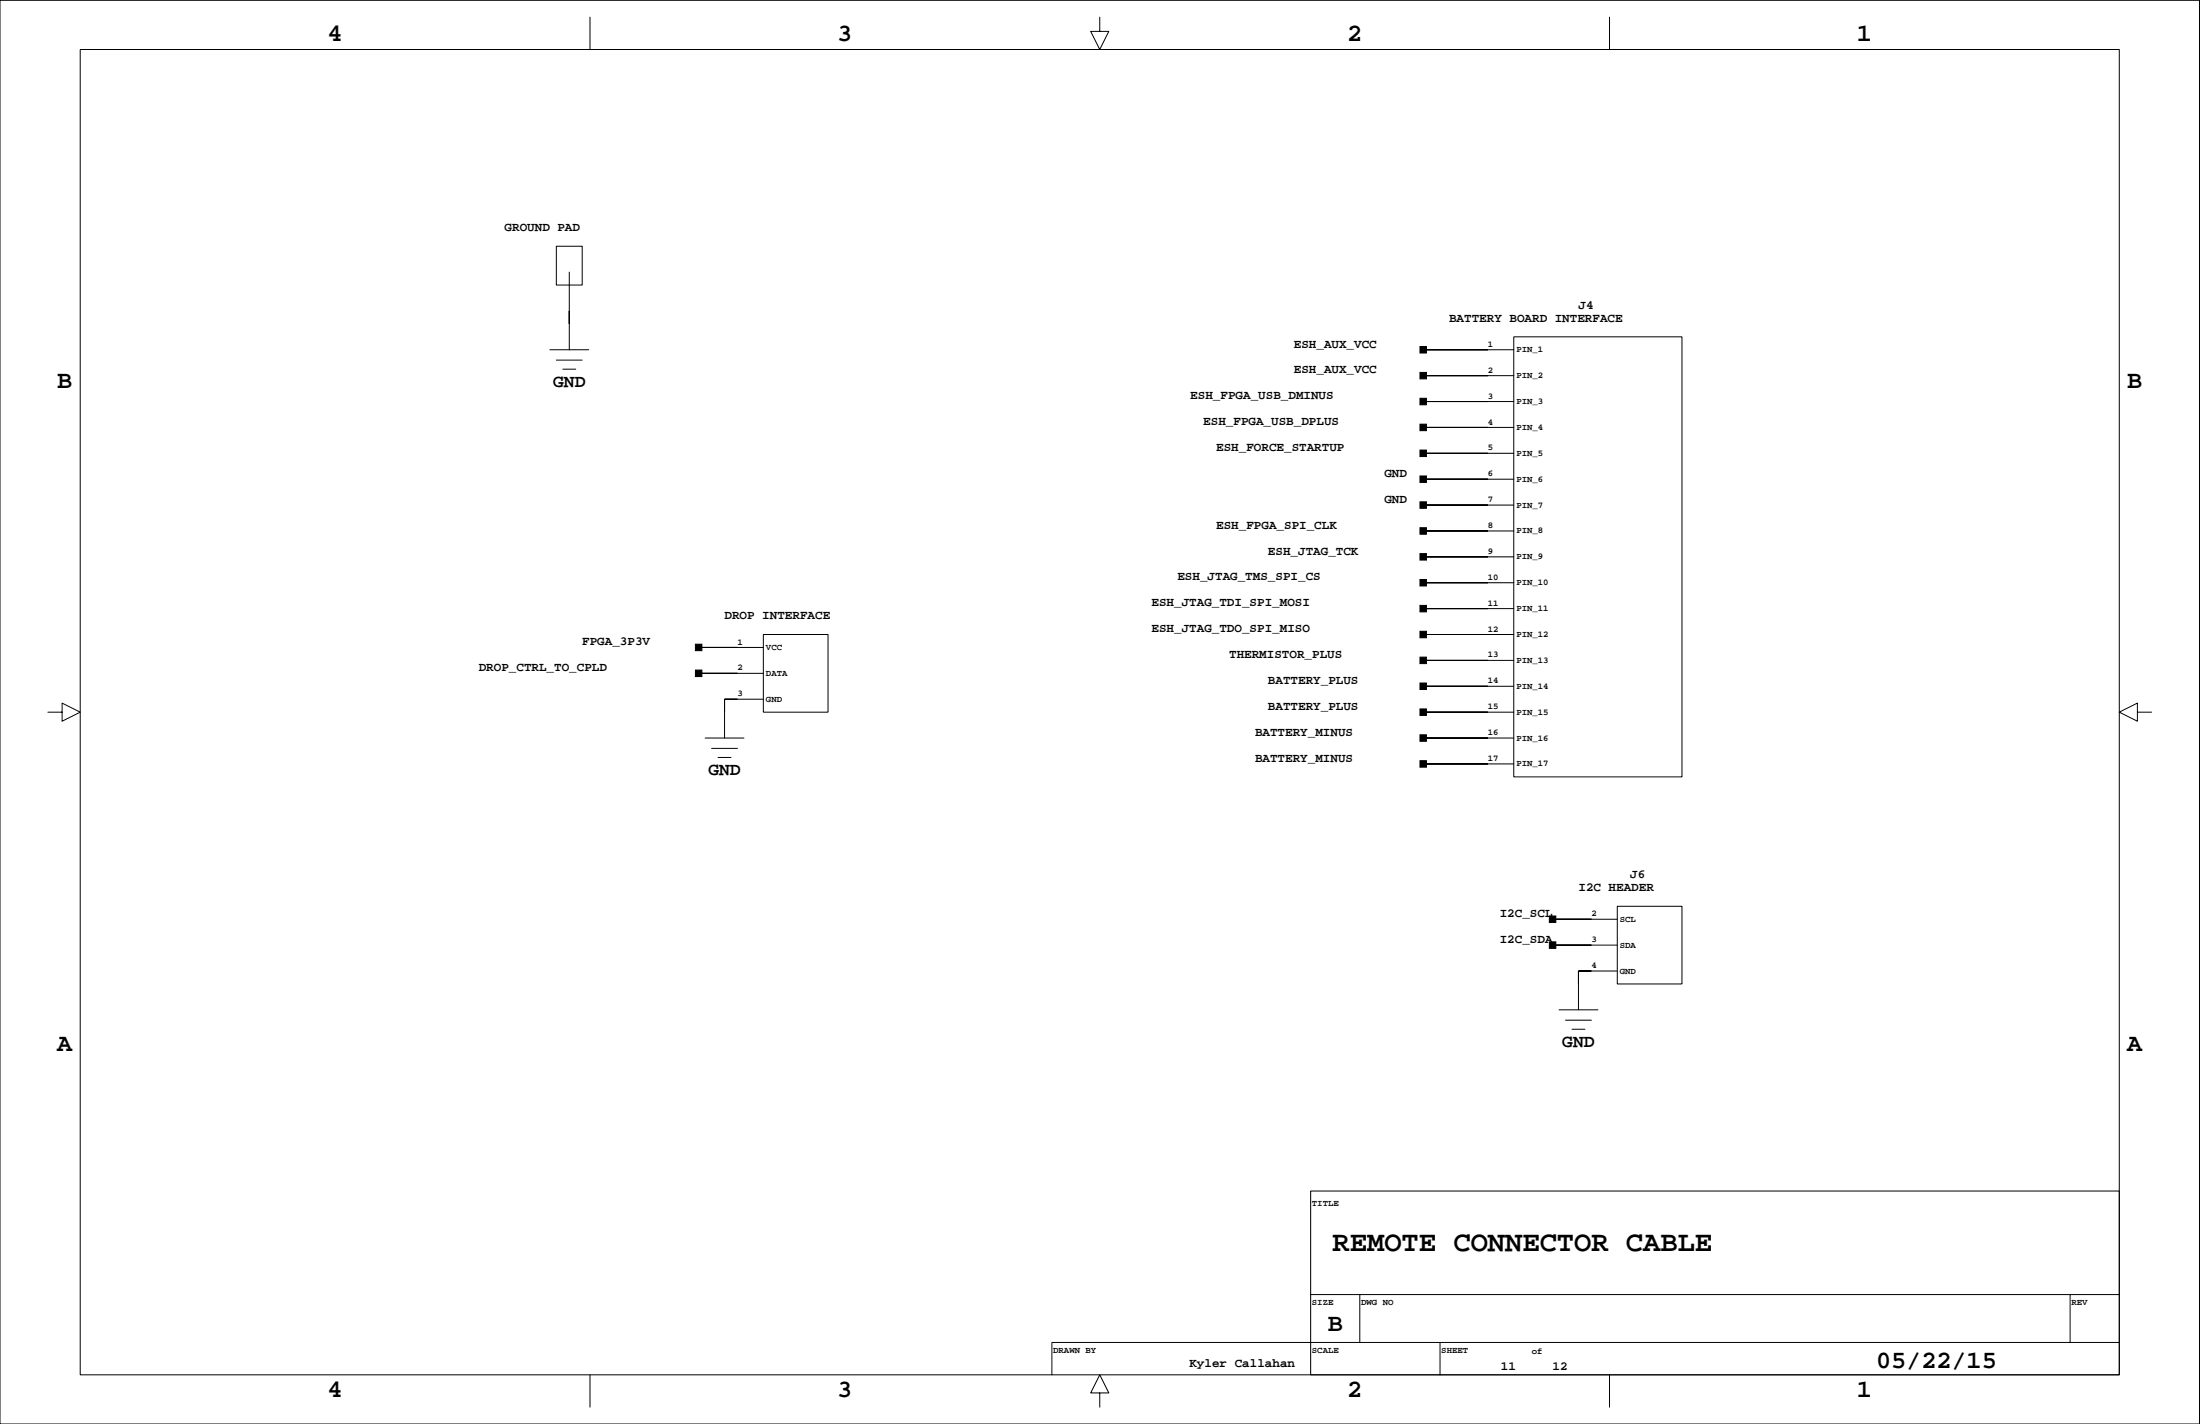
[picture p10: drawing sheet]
<svg xmlns="http://www.w3.org/2000/svg" width="432mm" height="279mm" viewBox="0 0 432 279" stroke-linecap="round" stroke-linejoin="round" font-family="sans-serif">
<g fill="none" stroke="#000" stroke-width=".2">
<path d="M0 .1h431.7v279.3h-431.7zM15.7 9.7h400.3v260.1h-400.3zM115.8 3.4v6.3M215.9 3.4v2.8h1.7l-1.7 3.5-1.8-3.5h1.8M315.9 3.4v6.3M109.2 48.3h5.1v7.6h-5.1zM111.7 53.4v15.2M107.9 68.6h7.6M109.2 70.7h5.1M110.5 72.4h2.5M279.3 68.6h17.8M279.3 73.7h17.8"/>
<path d="M279.3 78.8h17.8M297.1 66.1h33v86.3h-33zM279.3 83.9h17.8M279.3 88.9h17.8M279.3 94h17.8M279.3 99.1h17.8M279.3 104.2h17.8M279.3 109.3h17.8M279.3 114.3h17.8M279.3 119.4h17.8M9.4 139.7h2.8v-1.7l3.5 1.7-3.5 1.8v-1.8M137.1 127h12.7"/>
<path d="M137.1 132.1h12.7M149.8 124.5h12.7v15.2h-12.7zM149.8 137.2h-7.6v7.6M279.3 124.5h17.8M279.3 129.6h17.8M279.3 134.7h17.8M279.3 139.7h17.8M419.5 139.7v-1.7l-3.5 1.7 3.5 1.8v-1.8h2.8M138.4 144.8h7.6M139.7 146.8h5M140.9 148.6h2.6M279.3 144.8h17.8"/>
<path d="M279.3 149.9h17.8M317.4 177.8h12.7v15.3h-12.7zM304.7 180.4h12.7M304.7 185.4h12.7M306 198.1h7.6M317.4 190.5h-7.6v7.6M307.3 200.2h5M308.5 201.9h2.6M257.2 233.7h158.8v36.1h-158.8zM257.2 254h158.8M266.9 254v9.4M406.3 254v9.4"/>
<path d="M115.8 269.8v6.3M215.9 273.3h1.7l-1.7-3.5-1.8 3.5h1.8v2.8M282.6 263.4v6.4M315.9 269.8v6.3M416 263.4h-209.5v6.4"/>
</g>
<g fill="#000" stroke="#000" stroke-width=".2">
<path d="M111.7 61v2.5z" fill-rule="evenodd"/>
<path d="M278.7 68h1.3v1.3h-1.3z" fill-rule="evenodd"/>
<path d="M278.7 73.1h1.3v1.2h-1.3z" fill-rule="evenodd"/>
<path d="M278.7 78.2h1.3v1.2h-1.3z" fill-rule="evenodd"/>
<path d="M279.3 68.6h12.7z" fill-rule="evenodd"/>
<path d="M279.3 73.7h12.7z" fill-rule="evenodd"/>
<path d="M279.3 78.8h12.7z" fill-rule="evenodd"/>
<path d="M278.7 83.2h1.3v1.3h-1.3z" fill-rule="evenodd"/>
<path d="M278.7 88.3h1.3v1.3h-1.3z" fill-rule="evenodd"/>
<path d="M278.7 93.4h1.3v1.3h-1.3z" fill-rule="evenodd"/>
<path d="M278.7 98.5h1.3v1.2h-1.3z" fill-rule="evenodd"/>
<path d="M279.3 83.9h12.7z" fill-rule="evenodd"/>
<path d="M279.3 88.9h12.7z" fill-rule="evenodd"/>
<path d="M279.3 94h12.7z" fill-rule="evenodd"/>
<path d="M279.3 99.1h12.7z" fill-rule="evenodd"/>
<path d="M278.7 103.5h1.3v1.3h-1.3z" fill-rule="evenodd"/>
<path d="M278.7 108.6h1.3v1.3h-1.3z" fill-rule="evenodd"/>
<path d="M278.7 113.7h1.3v1.3h-1.3z" fill-rule="evenodd"/>
<path d="M279.3 104.2h12.7z" fill-rule="evenodd"/>
<path d="M279.3 109.3h12.7z" fill-rule="evenodd"/>
<path d="M279.3 114.3h12.7z" fill-rule="evenodd"/>
<path d="M279.3 119.4h12.7z" fill-rule="evenodd"/>
<path d="M136.5 126.4h1.3v1.3h-1.3z" fill-rule="evenodd"/>
<path d="M136.5 131.5h1.3v1.2h-1.3z" fill-rule="evenodd"/>
<path d="M142.2 137.2v2.5z" fill-rule="evenodd"/>
<path d="M142.2 137.2h2.5z" fill-rule="evenodd"/>
<path d="M137.1 127h7.6z" fill-rule="evenodd"/>
<path d="M137.1 132.1h7.6z" fill-rule="evenodd"/>
<path d="M278.7 118.8h1.3v1.3h-1.3z" fill-rule="evenodd"/>
<path d="M278.7 123.9h1.3v1.2h-1.3z" fill-rule="evenodd"/>
<path d="M278.7 128.9h1.3v1.3h-1.3z" fill-rule="evenodd"/>
<path d="M278.7 134h1.3v1.3h-1.3z" fill-rule="evenodd"/>
<path d="M279.3 124.5h12.7z" fill-rule="evenodd"/>
<path d="M279.3 129.6h12.7z" fill-rule="evenodd"/>
<path d="M279.3 134.7h12.7z" fill-rule="evenodd"/>
<path d="M279.3 139.7h12.7z" fill-rule="evenodd"/>
<path d="M278.7 139.1h1.3v1.3h-1.3z" fill-rule="evenodd"/>
<path d="M278.7 144.2h1.3v1.2h-1.3z" fill-rule="evenodd"/>
<path d="M278.7 149.3h1.3v1.2h-1.3z" fill-rule="evenodd"/>
<path d="M279.3 144.8h12.7z" fill-rule="evenodd"/>
<path d="M279.3 149.9h12.7z" fill-rule="evenodd"/>
<path d="M304.1 179.7h1.3v1.3h-1.3z" fill-rule="evenodd"/>
<path d="M304.1 184.8h1.3v1.3h-1.3z" fill-rule="evenodd"/>
<path d="M309.8 190.5v2.6z" fill-rule="evenodd"/>
<path d="M309.8 190.5h2.5z" fill-rule="evenodd"/>
<path d="M304.7 180.4h7.6z" fill-rule="evenodd"/>
<path d="M304.7 185.4h7.6z" fill-rule="evenodd"/>
</g>
<text font-size="5.6" x="261.6" y="245.4">REMOTE CONNECTOR CABLE</text>
<g font-size="4.9">
<text x="64.3" y="8.1">4</text>
<text x="164.3" y="8.1">3</text>
<text x="264.4" y="8.1">2</text>
<text x="364.4" y="8.1">1</text>
<text x="11.2" y="76.1">B</text>
<text x="417.5" y="76.1">B</text>
<text x="11.2" y="206.1">A</text>
<text x="417.5" y="206.1">A</text>
<text x="260.6" y="261.2">B</text>
<text x="368.2" y="268.4">05/22/15</text>
<text x="64.3" y="274.2">4</text>
<text x="164.3" y="274.2">3</text>
<text x="264.4" y="274.2">2</text>
<text x="364.4" y="274.2">1</text>
</g>
<g font-size="3.5">
<text x="108.6" y="76">GND</text>
<text x="139" y="152.2">GND</text>
<text x="306.6" y="205.5">GND</text>
</g>
<g font-size="2.5">
<text x="99" y="45.3">GROUND PAD</text>
<text x="284.4" y="63.1">BATTERY BOARD INTERFACE</text>
<text x="309.8" y="60.6">J4</text>
<text x="253.9" y="68.2">ESH_AUX_VCC</text>
<text x="253.9" y="73.3">ESH_AUX_VCC</text>
<text x="233.6" y="78.3">ESH_FPGA_USB_DMINUS</text>
<text x="236.2" y="83.4">ESH_FPGA_USB_DPLUS</text>
<text x="238.7" y="88.5">ESH_FORCE_STARTUP</text>
<text x="271.7" y="93.6">GND</text>
<text x="271.7" y="98.7">GND</text>
<text x="238.7" y="103.7">ESH_FPGA_SPI_CLK</text>
<text x="231.1" y="113.9">ESH_JTAG_TMS_SPI_CS</text>
<text x="248.9" y="108.8">ESH_JTAG_TCK</text>
<text x="226" y="119">ESH_JTAG_TDI_SPI_MOSI</text>
<text x="142.2" y="121.5">DROP INTERFACE</text>
<text x="226" y="124.1">ESH_JTAG_TDO_SPI_MISO</text>
<text x="94" y="131.7">DROP_CTRL_TO_CPLD</text>
<text x="114.3" y="126.6">FPGA_3P3V</text>
<text x="241.2" y="129.1">THERMISTOR_PLUS</text>
<text x="248.9" y="134.2">BATTERY_PLUS</text>
<text x="248.9" y="139.3">BATTERY_PLUS</text>
<text x="246.3" y="149.4">BATTERY_MINUS</text>
<text x="246.3" y="144.4">BATTERY_MINUS</text>
<text x="320" y="172.3">J6</text>
<text x="294.4" y="179.9">I2C_SCL</text>
<text x="309.8" y="174.8">I2C HEADER</text>
<text x="294.4" y="185">I2C_SDA</text>
<text x="233.5" y="268.2">Kyler Callahan</text>
<text x="294.6" y="268.8">11</text>
<text x="304.7" y="268.8">12</text>
</g>
<g font-size="1.8">
<text x="292" y="68.1">1</text>
<text x="297.6" y="69.1">PIN_1</text>
<text x="292" y="73.1">2</text>
<text x="297.6" y="74.2">PIN_2</text>
<text x="292" y="83.3">4</text>
<text x="292" y="78.2">3</text>
<text x="297.6" y="79.3">PIN_3</text>
<text x="292" y="88.4">5</text>
<text x="297.6" y="84.4">PIN_4</text>
<text x="297.6" y="89.4">PIN_5</text>
<text x="292" y="93.5">6</text>
<text x="297.6" y="94.5">PIN_6</text>
<text x="292" y="98.5">7</text>
<text x="297.6" y="99.6">PIN_7</text>
<text x="292" y="103.6">8</text>
<text x="297.6" y="104.7">PIN_8</text>
<text x="292" y="113.8">10</text>
<text x="292" y="108.7">9</text>
<text x="297.6" y="109.8">PIN_9</text>
<text x="292" y="118.8">11</text>
<text x="297.6" y="114.8">PIN_10</text>
<text x="297.6" y="119.9">PIN_11</text>
<text x="292" y="123.9">12</text>
<text x="297.6" y="125">PIN_12</text>
<text x="144.7" y="131.5">2</text>
<text x="144.7" y="126.5">1</text>
<text x="150.3" y="127.5">VCC</text>
<text x="292" y="129">13</text>
<text x="297.6" y="130.1">PIN_13</text>
<text x="144.7" y="136.6">3</text>
<text x="150.3" y="137.7">GND</text>
<text x="150.3" y="132.6">DATA</text>
<text x="292" y="134.1">14</text>
<text x="297.6" y="135.1">PIN_14</text>
<text x="292" y="139.2">15</text>
<text x="297.6" y="140.2">PIN_15</text>
<text x="292" y="149.3">17</text>
<text x="292" y="144.2">16</text>
<text x="297.6" y="145.3">PIN_16</text>
<text x="297.6" y="150.4">PIN_17</text>
<text x="312.3" y="179.8">2</text>
<text x="312.3" y="184.9">3</text>
<text x="317.9" y="180.9">SCL</text>
<text x="317.9" y="185.9">SDA</text>
<text x="312.3" y="190">4</text>
<text x="317.9" y="191">GND</text>
<text x="257.5" y="236.7">TITLE</text>
<text x="257.5" y="256">SIZE</text>
<text x="267.1" y="256">DWG NO</text>
<text x="406.6" y="256">REV</text>
<text x="206.7" y="265.4">DRAWN BY</text>
<text x="257.5" y="265.4">SCALE</text>
<text x="282.9" y="265.4">SHEET</text>
<text x="300.7" y="265.6">of</text>
</g>
</svg>
